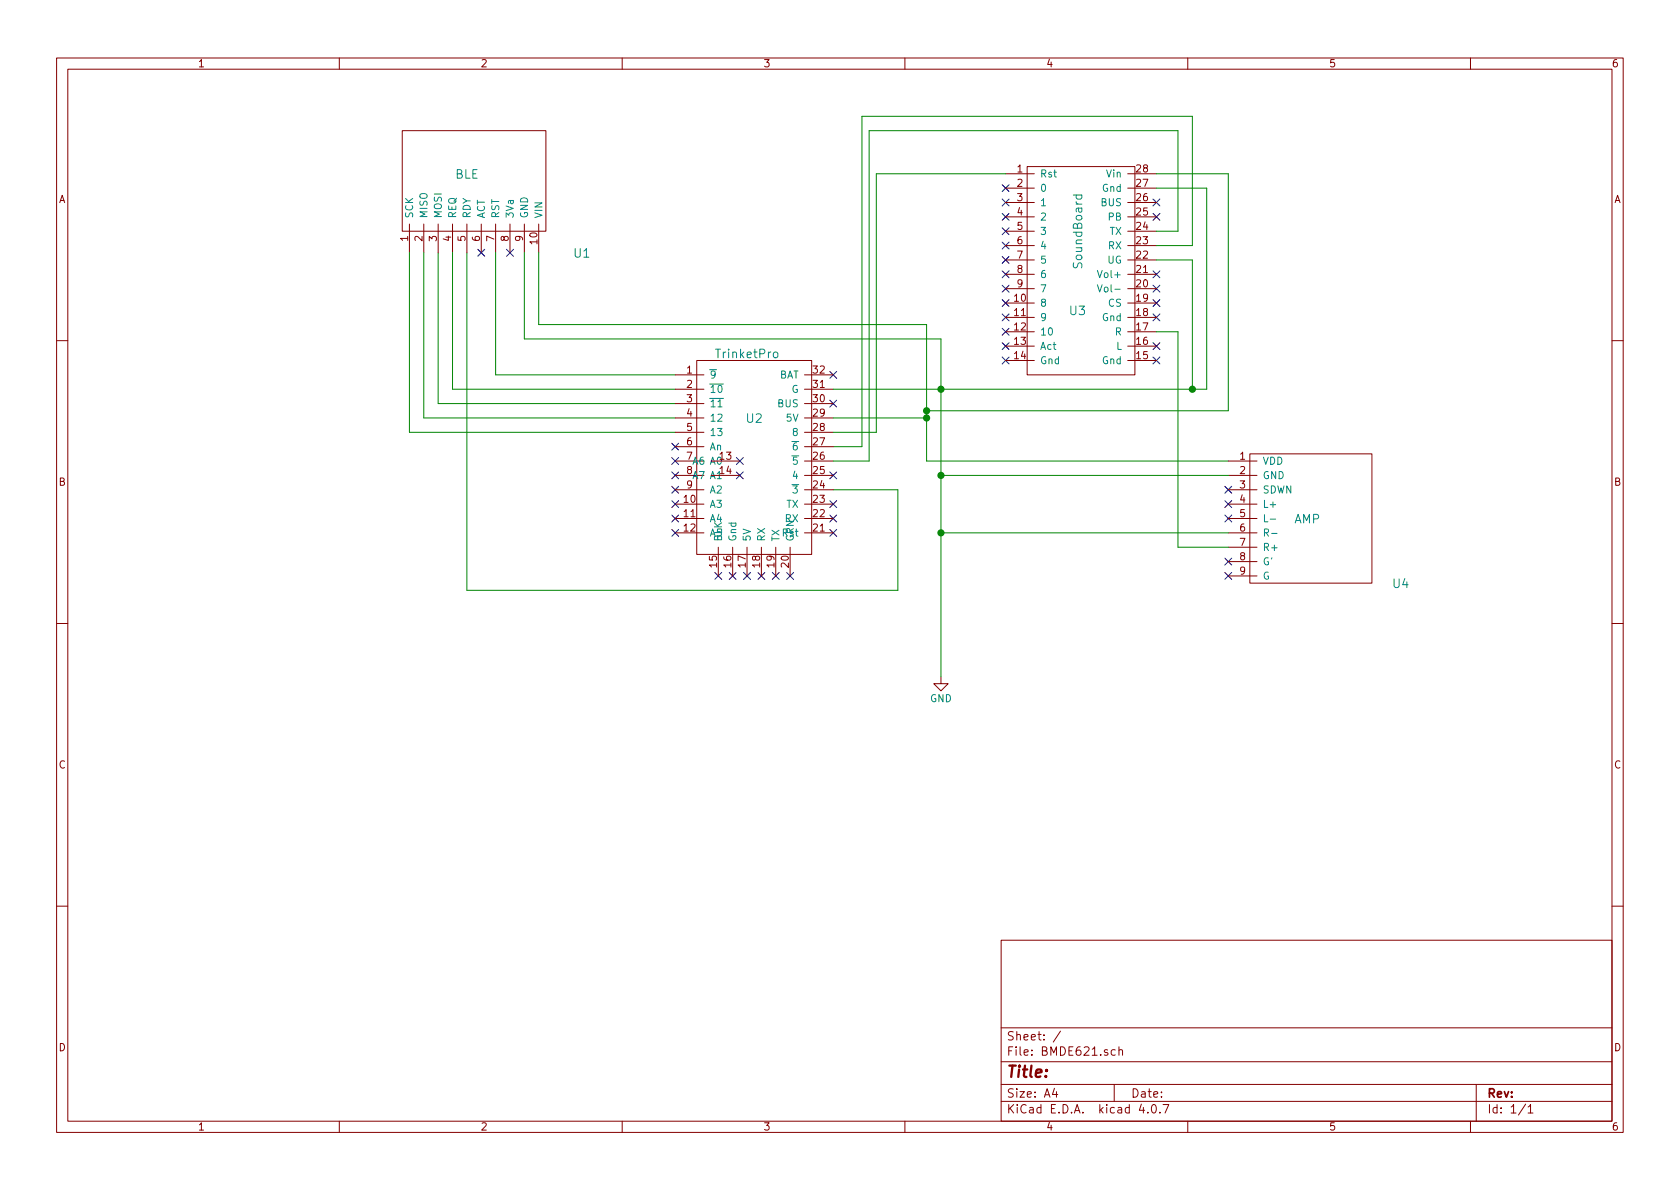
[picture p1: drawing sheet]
EESchema Schematic File Version 2
LIBS:BMDE621-rescue
LIBS:power
LIBS:device
LIBS:transistors
LIBS:conn
LIBS:linear
LIBS:regul
LIBS:74xx
LIBS:cmos4000
LIBS:adc-dac
LIBS:memory
LIBS:xilinx
LIBS:microcontrollers
LIBS:dsp
LIBS:microchip
LIBS:analog_switches
LIBS:motorola
LIBS:texas
LIBS:intel
LIBS:audio
LIBS:interface
LIBS:digital-audio
LIBS:philips
LIBS:display
LIBS:cypress
LIBS:siliconi
LIBS:opto
LIBS:atmel
LIBS:contrib
LIBS:valves
LIBS:CustomParts
LIBS:BMDE621-cache
EELAYER 25 0
EELAYER END
$Descr A4 11693 8268
encoding utf-8
Sheet 1 1
Title ""
Date ""
Rev ""
Comp ""
Comment1 ""
Comment2 ""
Comment3 ""
Comment4 ""
$EndDescr
$Comp
L BLE U1
U 1 1
P 2250 2150
F 0 "U1" H 4050 2550 60  0000 C CNN
F 1 "BLE" H 3250 3100 60  0000 C CNN
F 2 "Libraries2:BLE2" H 3150 3100 60  0001 C CNN
F 3 "" H 3150 3100 60  0001 C CNN
	1    2250 2150
	1    0    0    -1  
$EndComp
NoConn ~ 7000 1300
NoConn ~ 7000 1400
NoConn ~ 7000 1500
NoConn ~ 7000 1600
NoConn ~ 7000 1700
NoConn ~ 7000 1800
NoConn ~ 7000 1900
NoConn ~ 7000 2000
NoConn ~ 7000 2100
NoConn ~ 7000 2200
NoConn ~ 7000 2300
NoConn ~ 7000 2400
NoConn ~ 7000 2500
NoConn ~ 8050 2500
NoConn ~ 8050 2400
NoConn ~ 8050 2200
NoConn ~ 8050 2100
NoConn ~ 8050 2000
NoConn ~ 8050 1900
NoConn ~ 8050 1500
NoConn ~ 8050 1400
NoConn ~ 4700 3200
NoConn ~ 4700 3100
NoConn ~ 5800 2600
NoConn ~ 5800 2800
NoConn ~ 5800 3600
NoConn ~ 3350 1750
NoConn ~ 3550 1750
$Comp
L GND #PWR01
U 1 1
P 6550 4700
F 0 "#PWR01" H 6550 4450 50  0001 C CNN
F 1 "GND" H 6550 4550 50  0000 C CNN
F 2 "" H 6550 4700 50  0001 C CNN
F 3 "" H 6550 4700 50  0001 C CNN
	1    6550 4700
	1    0    0    -1  
$EndComp
NoConn ~ 4700 3700
NoConn ~ 4700 3300
NoConn ~ 4700 3400
NoConn ~ 4700 3500
NoConn ~ 4700 3600
NoConn ~ 5800 3300
NoConn ~ 5150 3200
NoConn ~ 5150 3300
NoConn ~ 5800 3700
$Comp
L SoundBoard U3
U 1 1
P 6600 2750
F 0 "U3" H 7500 3350 60  0000 C CNN
F 1 "SoundBoard" V 7500 3900 60  0000 C CNN
F 2 "Libraries2:SoundFX2" H 7150 3200 60  0001 C CNN
F 3 "" H 7150 3200 60  0001 C CNN
	1    6600 2750
	1    0    0    -1  
$EndComp
Wire Wire Line
	6550 2350 6550 4700
Wire Wire Line
	6050 900  8200 900 
Wire Wire Line
	8200 900  8200 1600
Wire Wire Line
	8200 1600 8050 1600
Wire Wire Line
	6000 800  8300 800 
Wire Wire Line
	8300 800  8300 1700
Wire Wire Line
	8300 1700 8050 1700
Wire Wire Line
	8050 1200 8550 1200
Wire Wire Line
	8550 1200 8550 2850
Wire Wire Line
	8550 2850 6450 2850
Wire Wire Line
	6000 800  6000 3100
Wire Wire Line
	6000 3100 5800 3100
Wire Wire Line
	6050 900  6050 3200
Wire Wire Line
	6050 3200 5800 3200
Wire Wire Line
	7000 1200 6100 1200
Wire Wire Line
	2850 1750 2850 3000
Wire Wire Line
	2850 3000 4700 3000
Wire Wire Line
	2950 1750 2950 2900
Wire Wire Line
	2950 2900 4700 2900
Wire Wire Line
	3050 1750 3050 2800
Wire Wire Line
	3050 2800 4700 2800
Wire Wire Line
	3150 1750 3150 2700
Wire Wire Line
	3150 2700 4700 2700
Wire Wire Line
	3650 1750 3650 2350
Wire Wire Line
	3650 2350 6550 2350
Wire Wire Line
	3750 1750 3750 2250
Wire Wire Line
	3750 2250 6450 2250
Connection ~ 6450 2850
Wire Wire Line
	3250 1750 3250 4100
Wire Wire Line
	3250 4100 6250 4100
Wire Wire Line
	6250 4100 6250 3400
Wire Wire Line
	3450 1750 3450 2600
Wire Wire Line
	3450 2600 4700 2600
Wire Wire Line
	5800 3000 6100 3000
Wire Wire Line
	6100 3000 6100 1200
Wire Wire Line
	8050 1800 8300 1800
Wire Wire Line
	8300 1800 8300 2700
Wire Wire Line
	5800 2700 8400 2700
Connection ~ 6550 2700
Wire Wire Line
	8050 1300 8400 1300
Wire Wire Line
	8400 1300 8400 2700
Connection ~ 8300 2700
Wire Wire Line
	6450 2900 5800 2900
Wire Wire Line
	6450 2250 6450 2900
Wire Wire Line
	6250 3400 5800 3400
NoConn ~ 5800 3500
$Comp
L TrinketPro U2
U 1 1
P 4200 4000
F 0 "U2" H 5250 5100 60  0000 C CNN
F 1 "TrinketPro" H 5200 5550 60  0000 C CNN
F 2 "Libraries2:TrinketPro2" H 4200 4000 60  0001 C CNN
F 3 "" H 4200 4000 60  0001 C CNN
	1    4200 4000
	1    0    0    -1  
$EndComp
NoConn ~ 8050 2300
$EndSCHEMATC
